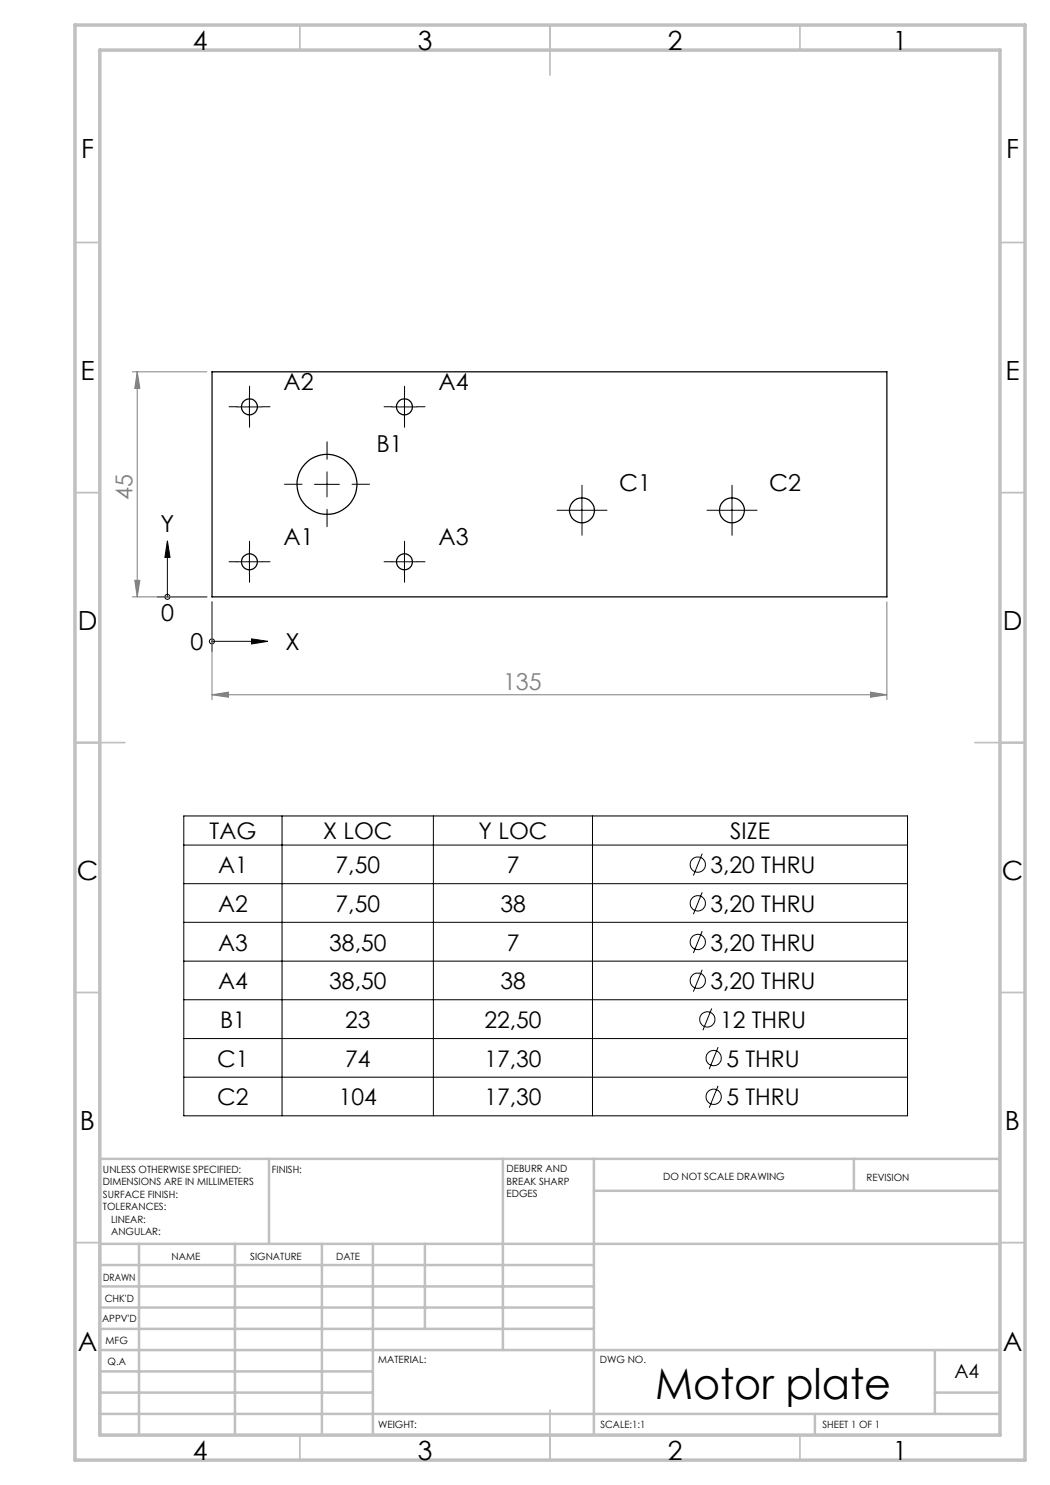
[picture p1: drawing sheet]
<svg xmlns="http://www.w3.org/2000/svg" width="210mm" height="297mm" viewBox="0 0 210 297" stroke-linecap="round" stroke-linejoin="round" font-family="sans-serif">
<g fill="none" stroke="#c0c0c0" stroke-width=".35">
<path d="M60 5v5M110 5v10M160 5v5M15 48.5h5M200 48.5h5M15 98.5h5M200 98.5h5M15 148.5h10M195 148.5h10M15 198.5h5M200 198.5h5M15 248.5h5"/>
<path d="M200 248.5h5M60 287v5M110 282v10M160 287v5"/>
</g>
<g fill="none" stroke="#c0c0c0" stroke-width=".5">
<path d="M53.8 231.8v17M100.6 231.8v38.2M118.8 231.8v55.2M118.8 238.2h81.2M170.8 231.8v6.4M200 231.8h-180v55.2M20 248.8h180M20 257.3h98.8M20 253h98.8M27.8 248.8v38.2M47 248.8v38.2M64.4 248.8v38.2"/>
<path d="M74.6 248.8v38.2M85 248.8v17M20 265.8h98.8M20 261.5h98.8M20 278.5h54.6M20 274.3h54.6M20 270h180M187 278.5h13M187 270v12.8M20 282.8h180M163 282.8v4.2"/>
</g>
<path d="M15 5h190v287h-190zM20 10h180v277h-180z" fill="none" stroke="#c0c0c0" stroke-width=".7"/>
<g fill="none" stroke="#000" stroke-width=".2">
<path d="M49.9 78.9v5M80.9 78.9v5M47.4 81.4h5M62.9 96.9h5M65.4 94.4v5M78.4 81.4h5M116.4 99.6v5M146.4 99.6v5M31.5 119.4h9.9M33.5 108.2l.5 3.3h-1zM33.5 111.5v7.9M47.4 112.4h5"/>
<path d="M49.9 109.9v5M78.4 112.4h5M80.9 109.9v5M113.9 102.1h5M143.9 102.1h5M42.4 120.4v9.9M42.4 128.3h7.9M50.3 127.8l3.3 .5-3.3 .5zM36.8 163.2h144.7v60h-144.7zM36.8 176.7h144.7M36.8 169h144.7M56.4 163.2v60"/>
<path d="M86.7 163.2v60M118.5 163.2v60M140.4 170.7l-1.7 4.4M140.4 178.5l-1.7 4.3M36.8 184.5h144.7M36.8 192.2h144.7M36.8 200h144.7M140.4 186.2l-1.7 4.4M140.4 194l-1.7 4.3M36.8 207.7h144.7M36.8 215.4h144.7M142.3 201.7l-1.7 4.4"/>
<path d="M143.6 209.4l-1.7 4.4M143.6 217.2l-1.7 4.3"/>
<circle cx="33.5" cy="119.4" r=".5"/>
<circle cx="42.4" cy="128.3" r=".5"/>
<circle cx="139.5" cy="172.9" r="1.53"/>
<circle cx="139.5" cy="196.1" r="1.54"/>
<circle cx="139.5" cy="180.7" r="1.53"/>
<circle cx="139.5" cy="188.4" r="1.53"/>
<circle cx="141.5" cy="203.9" r="1.53"/>
<circle cx="142.7" cy="211.6" r="1.53"/>
<circle cx="142.7" cy="219.4" r="1.53"/>
</g>
<path d="M26.5 74.4h14.9M27.4 74.4l.6 3.3h-1zM27.4 74.4v45M26.5 119.4h14.9M27 116.1h1l-.6 3.3zM42.4 139l3.3-.6v1zM42.4 120.4v19.5M42.4 139h135M174.1 138.4l3.3 .6-3.3 .4zM177.4 120.4v19.5" fill="none" stroke="#808080" stroke-width=".2"/>
<g fill="none" stroke="#000" stroke-width=".2" stroke-dasharray="15.2 1.3 1.3 1.3">
<path d="M49.9 78.9v-1.6M80.9 78.9v-1.6M47.4 81.4h-1.6M49.9 83.9v1.6M52.4 81.4h1.6M60.4 96.9h-3.5M65.4 91.9v-3.5M70.4 96.9h3.5M78.4 81.4h-1.6M80.9 83.9v1.6M83.4 81.4h1.6M116.4 99.6v-2.5"/>
<path d="M146.4 99.6v-2.5M47.4 112.4h-1.6M49.9 109.9v-1.6M49.9 114.9v1.6M52.4 112.4h1.6M65.4 101.9v3.5M78.4 112.4h-1.6M80.9 109.9v-1.6M80.9 114.9v1.6M83.4 112.4h1.6M113.9 102.1h-2.5M116.4 104.6v2.5"/>
<path d="M118.9 102.1h2.5M143.9 102.1h-2.5M146.4 104.6v2.5M148.9 102.1h2.5"/>
</g>
<path d="M50.3 127.8l3.3 .5-3.3 .5zM33.5 108.2l.5 3.3h-1z" fill="#000"/>
<g fill="#808080">
<path d="M42.4 139l3.3-.6v1zM174.1 138.4l3.3 .6-3.3 .4z"/>
<path d="M27.4 74.4l.6 3.3h-1zM27 116.1h1l-.6 3.3z"/>
</g>
<g fill="none" stroke="#000" stroke-width=".25">
<path d="M42.4 74.4h135v45h-135z"/>
<circle cx="49.9" cy="81.4" r="1.6"/>
<circle cx="65.4" cy="96.9" r="6"/>
<circle cx="80.9" cy="81.4" r="1.6"/>
<circle cx="49.9" cy="112.4" r="1.61"/>
<circle cx="80.9" cy="112.4" r="1.61"/>
<circle cx="116.4" cy="102.1" r="2.5"/>
<circle cx="146.4" cy="102.1" r="2.49"/>
</g>
<text font-size="8.5" x="131" y="279.7">Motor plate</text>
<g font-size="5.3">
<text x="38.5" y="9.9">4</text>
<text x="83.5" y="9.9">3</text>
<text x="133.6" y="9.9">2</text>
<text x="178.6" y="9.9">1</text>
<text x="16.2" y="31.7">F</text>
<text x="201.2" y="31.7">F</text>
<text x="16.1" y="75.9">E</text>
<text x="201.1" y="75.9">E</text>
<text x="15.5" y="125.9">D</text>
<text x="200.5" y="125.9">D</text>
<text x="15.4" y="175.9">C</text>
<text x="200.4" y="175.9">C</text>
<text x="16" y="225.9">B</text>
<text x="201" y="225.9">B</text>
<text x="15.5" y="270.2">A</text>
<text x="200.5" y="270.2">A</text>
<text x="38.5" y="291.9">4</text>
<text x="83.5" y="291.9">3</text>
<text x="133.6" y="291.9">2</text>
<text x="178.6" y="291.9">1</text>
</g>
<g font-size="4.7">
<text x="56.7" y="78.1">A2</text>
<text x="87.7" y="78.1">A4</text>
<text x="75.3" y="90.5">B1</text>
<text x="123.8" y="98.1">C1</text>
<text x="153.8" y="98.1">C2</text>
<text x="32.1" y="106.4">Y</text>
<text x="56.7" y="109.1">A1</text>
<text x="87.7" y="109.1">A3</text>
<text x="32.2" y="124.1">0</text>
<text x="38.1" y="130">0</text>
<text x="57.1" y="130.1">X</text>
</g>
<g font-size="4.7" fill="#808080">
<text x="26.5" y="99.9" transform="rotate(-90 26.5 99.9)">45</text>
<text x="100.6" y="137.9">135</text>
</g>
<g font-size="4.6">
<text x="41.9" y="167.8">TAG</text>
<text x="64.6" y="167.8">X LOC</text>
<text x="95.7" y="167.8">Y LOC</text>
<text x="146" y="167.8">SIZE</text>
<text x="43.6" y="174.6">A1</text>
<text x="67.1" y="174.6">7,50</text>
<text x="101.3" y="174.6">7</text>
<text x="142.1" y="174.6">3,20 THRU</text>
<text x="43.6" y="182.4">A2</text>
<text x="67.1" y="182.4">7,50</text>
<text x="100.1" y="182.4">38</text>
<text x="142.1" y="182.4">3,20 THRU</text>
<text x="43.6" y="190.1">A3</text>
<text x="65.9" y="190.1">38,50</text>
<text x="101.3" y="190.1">7</text>
<text x="142.1" y="190.1">3,20 THRU</text>
<text x="43.6" y="197.9">A4</text>
<text x="65.9" y="197.9">38,50</text>
<text x="100.1" y="197.9">38</text>
<text x="142.1" y="197.9">3,20 THRU</text>
<text x="44" y="205.6">B1</text>
<text x="69" y="205.6">23</text>
<text x="96.9" y="205.6">22,50</text>
<text x="144" y="205.6">12 THRU</text>
<text x="43.5" y="213.3">C1</text>
<text x="69" y="213.3">74</text>
<text x="96.9" y="213.3">17,30</text>
<text x="145.3" y="213.3">5 THRU</text>
<text x="43.5" y="221.1">C2</text>
<text x="67.8" y="221.1">104</text>
<text x="96.9" y="221.1">17,30</text>
<text x="145.3" y="221.1">5 THRU</text>
</g>
<text font-size="3.9" x="190.9" y="275.5">A4</text>
<g font-size="2">
<text x="20.6" y="234.6">UNLESS OTHERWISE SPECIFIED:</text>
<text x="20.6" y="237.1">DIMENSIONS ARE IN MILLIMETERS</text>
<text x="20.6" y="239.6">SURFACE FINISH:</text>
<text x="54.4" y="234.6">FINISH:</text>
<text x="101.3" y="234.5">DEBURR AND</text>
<text x="101.3" y="237">BREAK SHARP</text>
<text x="101.3" y="239.5">EDGES</text>
<text x="132.6" y="236">DO NOT SCALE DRAWING</text>
<text x="173.3" y="236.2">REVISION</text>
<text x="20.6" y="242.1">TOLERANCES:</text>
<text x="22.2" y="244.6">LINEAR:</text>
<text x="22.2" y="247.1">ANGULAR:</text>
<text x="34.3" y="252">NAME</text>
<text x="50" y="251.9">SIGNATURE</text>
<text x="67.2" y="251.9">DATE</text>
<text x="20.6" y="256.1">DRAWN</text>
<text x="20.9" y="260.3">CHK'D</text>
<text x="20.4" y="264.4">APPV'D</text>
<text x="21.1" y="268.8">MFG</text>
<text x="21.5" y="273">Q.A</text>
<text x="75.6" y="272.5">MATERIAL:</text>
<text x="120" y="272.5">DWG NO.</text>
<text x="75.6" y="285.5">WEIGHT:</text>
<text x="120.1" y="285.6">SCALE:1:1</text>
<text x="164.5" y="285.6">SHEET 1 OF 1</text>
</g>
</svg>
